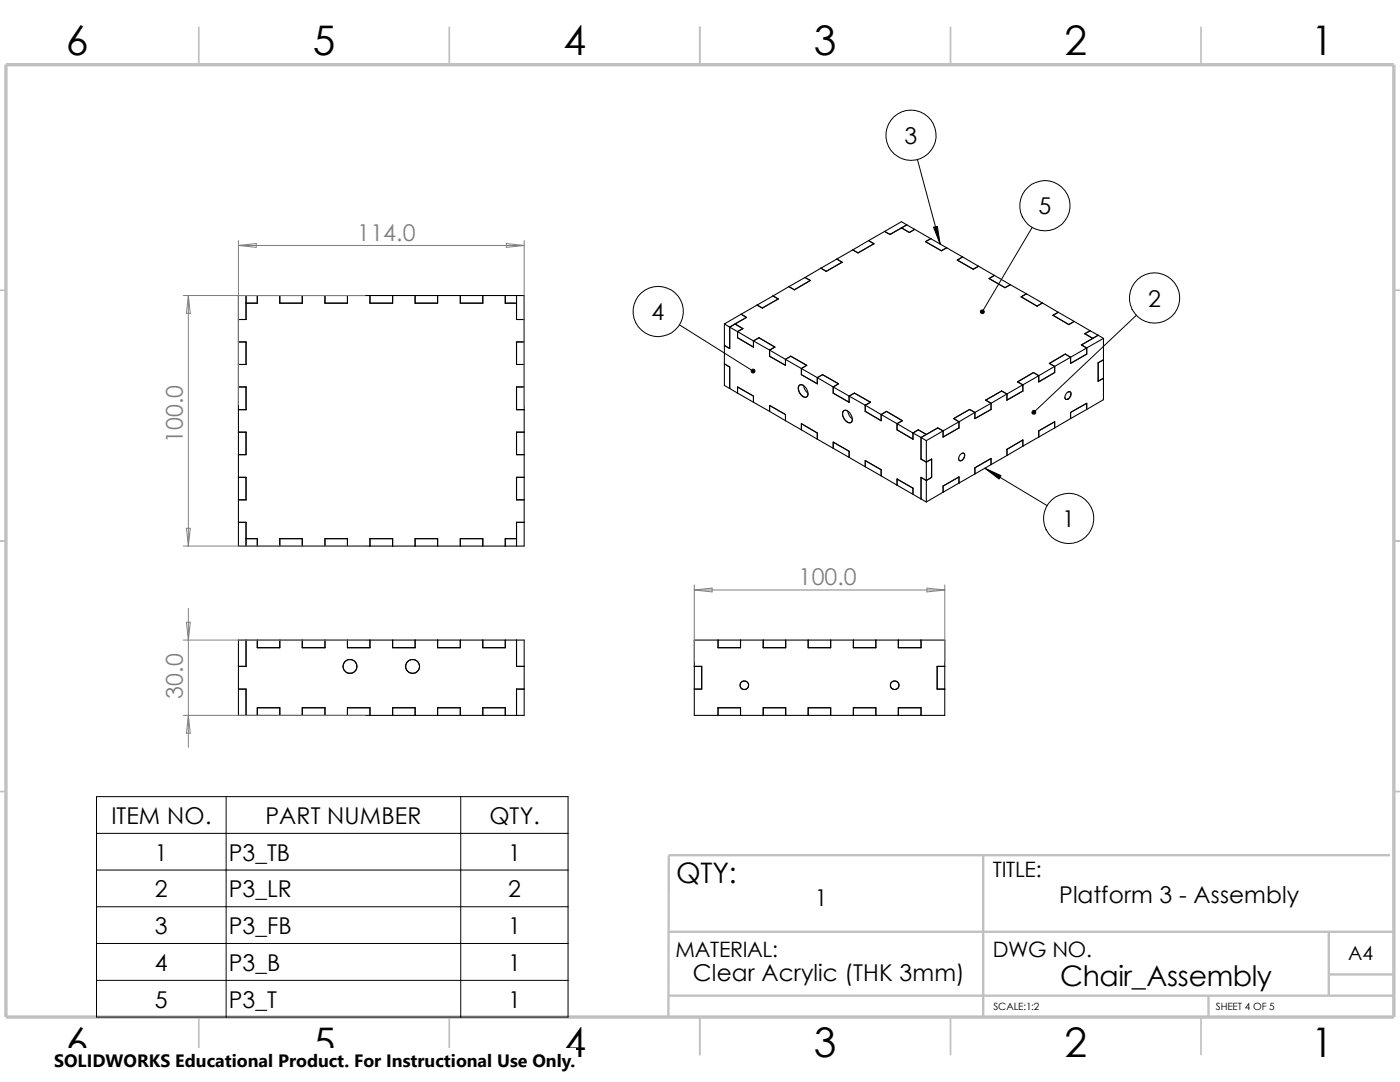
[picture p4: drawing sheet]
<svg xmlns="http://www.w3.org/2000/svg" width="279mm" height="216mm" viewBox="0 0 279 216" stroke-linecap="round" stroke-linejoin="round" font-family="sans-serif">
<g fill="none" stroke="#c0c0c0" stroke-width=".34">
<path d="M39.7 5.4v7.5M89.7 5.4v7.5M139.7 5.4v7.5M189.7 5.4v7.5M239.7 5.4v7.5M-.1 57.9h1.3M278.2 57.9h1.2M-.1 107.9h1.3M278.2 107.9h1.2M-.1 157.9h1.3M278.2 157.9h1.2M39.7 202.9v7.5"/>
<path d="M89.7 202.9v7.5M139.7 202.9v7.5M189.7 202.9v7.5M239.7 202.9v7.5"/>
</g>
<path d="M196.2 170.6v32.3M277.4 170.6h-143.9l-.1 32.3M133.4 198.7h144.8M133.4 185.9h144.5M241.2 198.7v4.2M265.2 194.4h13M265.2 185.9v12.8" fill="none" stroke="#c0c0c0" stroke-width=".47"/>
<path d="M1.2 12.9h277v190h-277z" fill="none" stroke="#c0c0c0" stroke-width=".68" stroke-linecap="butt"/>
<g fill="none" stroke="#000" stroke-width=".21">
<path d="M47.6 59h57v50h-57zM49.1 59v4.8h-1.5M51.4 59v1.5h-2.3M55.8 59v1.5h4.5v-1.5M64.9 59v1.5h4.4v-1.5M73.8 59v1.5h4.6v-1.5M82.8 59v1.5h4.5v-1.5M91.9 59v1.5h4.5v-1.5M100.8 59v1.5h2.3M103.1 59v4.8h1.5M154.3 59.1l1 .5-3.2 1.9-1-.6M154.3 59.1l-6.4 3.6"/>
<path d="M157.4 57.2l-3.1 1.9M160.7 55.4l1 .6-3.2 1.8-1.1-.6M160.7 55.4l-3.3 1.8M163.8 53.5l-3.1 1.9M167 51.7l1.1 .6-3.2 1.8-1.1-.6M170.2 49.9l-6.4 3.6M173.4 48l1 .6-3.2 1.9-1-.6M173.4 48l-3.2 1.9M176.5 46.2l1.1 .6M179.9 45.5l-2.3 1.3M179.9 45.5l1.6 .9 1-.6M181 44.9l-1.1-.7-6.5 3.8"/>
<path d="M181 44.9l-1.1 .6M181 44.9l1.5 .9M181 44.9l-3.4 1.9M182.5 45.8l3.3 1.8M185.8 47.6l-1.1 .6 3.2 1.8 1-.6M185.8 47.6l6.3 3.7M192.1 51.3l-1 .6 3.1 1.8 1.1-.6M192.1 51.3l3.2 1.8M195.3 53.1l3.2 1.8M198.5 54.9l-1.1 .7 3.2 1.8 1-.6M198.5 54.9l3.1 1.9M201.6 56.8l3.3 1.8"/>
<path d="M204.9 58.6l-1.1 .6 3.2 1.9 1-.6M204.9 58.6l3.1 1.9M47.6 68.2h1.5v4.5h-1.5M47.6 77.2h1.5v4.5h-1.5M104.6 68.2h-1.5v4.5h1.5M104.6 77.2h-1.5v4.5h1.5M144.6 72.6l1 .6v4.3M144.6 64.6v12.3l1 .6M144.6 64.6l1 .7M145.6 77.5l1.6 .9M145.6 65.3v4.3l-1-.7M145.6 65.3l1.6 .9"/>
<path d="M146.7 64.6l1.6 1-1.1 .6M146.7 64.6l-1.1 .7M147.2 66.2l3.2 1.8M147.2 66.2v1.2l3.2 1.9v-1.3M147.2 78.4v-1.2l3.2 1.8v1.3M147.2 78.4l3.2 1.9M147.9 62.7l1.1 .6M147.9 62.7l-3.3 1.9M149 63.3l-2.3 1.3M149 63.3l-3.4 2M150.4 68l1.1-.6 3.1 1.9-1 .5M150.4 68l3.2 1.8"/>
<path d="M153.6 69.8l3.2 1.9M153.6 69.8v1.3l3.2 1.8v-1.2M156.8 71.7l1-.6 3.2 1.8-1.1 .6v1.3l3.2 1.8v-1.2M156.8 71.7l6.3 3.7M159.5 76.9a1.16 1.16 0 0 1 1.6 1l.1 .2a.76 .76 0 0 1-.3 1.2 .76 .76 0 0 1-1-.6l-.4-.5-.2-.6zM160.3 76.9a.67 .67 0 0 0-.8 .1 .67 .67 0 0 0-.1 .8 1.53 1.53 0 0 0 1.6 1.4l.2-.3v-.3M160.4 77l.3 .9 .5 .6M163.1 75.4l1.1-.6 3.1 1.8-1 .6M163.1 75.4l3.2 1.8M166.3 77.2l3.2 1.8M166.3 77.2v1.2l3.2 1.9v-1.3M169.5 79l1-.6 3.2 1.9-1 .6"/>
<path d="M169.5 79l3.2 1.9M201 78.6l-1.1-.6-3.2 1.8 1.1 .7M201 78.6l-3.2 1.9M207.3 75l-1.1-.7-3.1 1.9 1 .6v1.2l-3.1 1.8v-1.2M207.3 75l-6.3 3.6M208 60.5l3.2 1.8M210.5 73.1l-3.2 1.9M210.5 73.1v1.2l-3.2 1.9v-1.2M211.2 62.3l-1.1 .6 3.2 1.9 1.1-.7M211.2 62.3l3.2 1.8M212.5 79.3a.37 .37 0 0 0 .4 .4l.2-.1M212.9 78.4l.2-.2a.36 .36 0 0 1 .5 0 .36 .36 0 0 1 .1 .4 .93 .93 0 0 1-1.1 1v-.6z"/>
<path d="M213.1 78.2l.2-.1a.55 .55 0 0 1 .5 .4 .55 .55 0 0 1-.2 .6l-.5 .5M213.7 71.3l-1.1-.6-3.2 1.8 1.1 .6M213.7 71.3l-3.2 1.8M214.4 64.1l3.2 1.9M215.8 68.8l1.1 .6M216.9 69.4l-3.2 1.9M216.9 69.4v1.3l-3.2 1.8v-1.2M217.6 66l-1.1 .6 1.6 .9M217.6 66l1.6 .9M218.1 67.5l-2.3 1.3M219.2 66.9l-1.1 .6M219.2 66.9l1 .6"/>
<path d="M219.2 66.9l-3.4 1.9M220.2 71.8l-1 .6v3.7l1-.6M220.2 67.5v12.3l-3.3 1.9M220.2 67.5l-3.3 1.9M47.6 86.2h1.5v4.5h-1.5M47.6 95.2h1.5v4.5h-1.5M104.6 86.2h-1.5v4.5h1.5M104.6 95.2h-1.5v4.5h1.5M150.4 80.3l3.2 1.8M153.6 82.1v-1.2l3.2 1.8v1.2M153.6 82.1l3.2 1.8M156.8 83.9l3.1 1.9"/>
<path d="M159.9 85.8v-1.3l3.2 1.9v1.2M159.9 85.8l3.2 1.8M163.1 87.6l6.4 3.7M166.3 89.5v-1.3l3.2 1.8v1.3M168.3 82a1.23 1.23 0 0 1 1.6 .9l.2 .4a.7 .7 0 0 1-.2 1 .7 .7 0 0 1-1-.2 1.63 1.63 0 0 1-.6-2.1zM169.1 82a.67 .67 0 0 0-.8 .1 .67 .67 0 0 0-.1 .8l.5 .9 .4 .4M169.2 82l.3 .9 .6 .7M169.5 91.3l3.2 1.8M170.1 83.7a.58 .58 0 0 1-.3 .6 .58 .58 0 0 1-.7-.1M172.7 80.9l3.2 1.8M172.7 80.9v1.2l3.2 1.8v-1.2M172.7 93.1v-1.2l3.2 1.8v1.3"/>
<path d="M172.7 93.1l3.2 1.9M175.9 82.7l1-.6 3.2 1.8-1.1 .6M175.9 95l3.1 1.8M175.9 82.7l3.1 1.8M179 84.5l3.2 1.9M179 84.5v1.3l3.2 1.8v-1.2M179 96.8v-1.2l3.2 1.8v1.2M179 96.8l3.2 1.8M182.2 86.4l1.1-.6 1.6 .9M182.2 98.6l1.6 1M182.2 86.4l1.6 .9M183.8 87.3v4.3l1.1 .6 1-.6v3.6l-1 .7-1.1-.7v4.4"/>
<path d="M183.8 87.3l1.1 .6M183.8 99.6l1.1 .6M184.9 87.9v12.3M184.9 86.7l-1.1 .6M187.2 85.4l1 .6M187.2 85.4l-2.3 1.3M187.2 85.4l-3.4 1.9M188.2 98.2l-3.3 2M188.2 86l-3.3 1.9M191.4 84.2l-3.2 1.8M191.4 84.2v1.2l-3.2 1.8v-1.2M191.4 96.4v-1.2l-3.2 1.8v1.2"/>
<path d="M191.7 90.6l.6-.2a.96 .96 0 0 1-.7 1.5l-.3-.4zM191.9 90.5l.2-.1a.51 .51 0 0 1 .5 .4 .51 .51 0 0 1-.2 .5l-.3 .4-.4 .2a.37 .37 0 0 1-.4-.4M194.6 82.3l-1.1-.6-3.2 1.8 1.1 .7M194.6 94.6l-6.4 3.6M194.6 82.3l-3.2 1.9M197.8 80.5l-3.2 1.8M197.8 80.5v1.2l-3.2 1.8v-1.2M197.8 92.7v-1.2l-3.2 1.8v1.3M197.8 92.7l-3.2 1.9M201 90.9l-3.2 1.8M204.1 89v-1.2l-3.1 1.9v1.2M204.1 89l-3.1 1.9"/>
<path d="M210.5 85.4v-1.2l-3.2 1.8v1.2M210.5 85.4l-6.4 3.6M213.7 83.5l-3.2 1.9M216.9 81.7v-1.2l-3.2 1.8v1.2M216.9 81.7l-3.2 1.8M47.6 104.2h1.5v4.8M49.1 107.5h2.3v1.5M55.8 109v-1.5h4.5v1.5M64.9 109v-1.5h4.4v1.5M73.8 109v-1.5h4.6v1.5M82.8 109v-1.5h4.5v1.5M91.9 109v-1.5h4.5v1.5"/>
<path d="M103.1 107.5h-2.3v1.5M104.6 104.2h-1.5v4.8M47.6 127.7h57v15h-57zM47.6 137.5h1.5v5.2M49.1 127.7v5.3h-1.5M51.4 127.7v1.5h4.4v-1.5M60.3 127.7v1.5h4.6v-1.5M69.3 127.7v1.5h4.5v-1.5M78.4 127.7v1.5h4.4v-1.5M87.3 127.7v1.5h4.6v-1.5M96.4 127.7v1.5h4.4v-1.5M103.1 127.7v5.3h1.5"/>
<path d="M104.6 137.5h-1.5v5.2M138.6 127.7h50v15h-50zM138.6 133h1.4v4.5h-1.4M143.3 127.7v1.5h4.5v-1.5M152.3 127.7v1.5h4.5v-1.5M161.3 127.7v1.5h4.5v-1.5M170.3 127.7v1.5h4.5v-1.5M179.3 127.7v1.5h4.5v-1.5M188.6 133h-1.6v4.5h1.6M51.4 142.7v-1.5h4.4v1.5M60.3 142.7v-1.5h4.6v1.5M69.3 142.7v-1.5h4.5v1.5"/>
<path d="M78.4 142.7v-1.5h4.4v1.5M87.3 142.7v-1.5h4.6v1.5M96.4 142.7v-1.5h4.4v1.5M143.3 142.7v-1.5h4.5v1.5M152.3 142.7v-1.5h4.5v1.5M161.3 142.7v-1.5h4.5v1.5M170.3 142.7v-1.5h4.5v1.5M179.3 142.7v-1.5h4.5v1.5"/>
<circle cx="69.8" cy="133" r="1.38"/>
<circle cx="82.3" cy="133" r="1.38"/>
<circle cx="148.5" cy="136.7" r=".86"/>
<circle cx="178.6" cy="136.7" r=".86"/>
</g>
<g fill="none" stroke="#000" stroke-width=".2">
<path d="M183.1 31.8l4.5 16.9M206 45.4l-10 16.8M135.6 64.8l14.7 9.2M226.8 62.9l-20.5 19.4M196.6 93.4l12.4 7.5M19.3 159h94.1v43.9h-94.1zM45.1 159v43.9M91.9 159v43.9M19.3 166.3h94.1M19.3 173.6h94.1M19.3 180.9h94.1M19.3 188.3h94.1"/>
<path d="M19.3 195.6h94.1"/>
<circle cx="181.8" cy="27" r="5"/>
<circle cx="208.5" cy="41" r="5"/>
<circle cx="230.4" cy="59.5" r="5"/>
<circle cx="131.4" cy="62.2" r="5"/>
<circle cx="213.3" cy="103.5" r="5"/>
</g>
<g fill="none" stroke="#808080" stroke-width=".2">
<path d="M36.6 59h36.3M37.6 59v50M37.6 59l.4 3.5h-.8zM47.6 48v32.7M47.6 49h57M47.6 49l3.5-.4v.8zM101 48.6l3.6 .4-3.6 .4zM104.6 48v32.7M36.6 109h36.3M37.2 105.4h.8l-.4 3.6zM138.6 116.7v15.3M138.6 117.7h50"/>
<path d="M138.6 117.7l3.5-.4v.8zM185 117.3l3.6 .4-3.6 .4zM188.6 116.7v15.3M36.6 127.7h36.3M37.2 124.2h.8l-.4 3.5zM37.6 121.4v27.7M36.6 142.7h36.3M37.6 142.7l.4 3.6h-.8z"/>
</g>
<g fill="#000" stroke="#000" stroke-width=".2">
<path d="M186.3 45.3l.8-.1 .5 3.5zM196.6 93.4l3.2 1.5-.4 .7z"/>
<circle cx="150.3" cy="74" r=".39"/>
<circle cx="196.1" cy="62.2" r=".38"/>
<circle cx="206.3" cy="82.3" r=".39"/>
</g>
<path d="M10.8 209.2h104.1v6.7h-104.1z" fill="#fff"/>
<g font-size="8.1">
<text x="13.2" y="10.9">6</text>
<text x="62.4" y="10.9">5</text>
<text x="112.4" y="10.9">4</text>
<text x="162.4" y="10.9">3</text>
<text x="212.4" y="10.9">2</text>
<text x="261.7" y="10.9">1</text>
<text x="13.2" y="210.9">6</text>
<text x="62.4" y="210.9">5</text>
<text x="112.4" y="210.9">4</text>
<text x="162.4" y="210.9">3</text>
<text x="212.4" y="210.9">2</text>
<text x="261.7" y="210.9">1</text>
</g>
<g font-size="5.6">
<text x="135" y="176.1">QTY:</text>
<text x="211.6" y="196.7">Chair_Assembly</text>
</g>
<g font-size="4.6">
<text x="180.5" y="28.7">3</text>
<text x="207.2" y="42.8">5</text>
<text x="130" y="63.9">4</text>
<text x="229.1" y="61.2">2</text>
<text x="212" y="105.2">1</text>
<text x="22.2" y="164.4">ITEM NO.</text>
<text x="53" y="164.4">PART NUMBER</text>
<text x="97.7" y="164.4">QTY.</text>
<text x="30.9" y="171.7">1</text>
<text x="45.7" y="171.7">P3_TB</text>
<text x="101.4" y="171.7">1</text>
<text x="30.9" y="179.1">2</text>
<text x="45.7" y="179.1">P3_LR</text>
<text x="101.4" y="179.1">2</text>
<text x="162.6" y="180.7">1</text>
<text x="211.4" y="180.1">Platform 3 - Assembly</text>
<text x="30.9" y="186.4">3</text>
<text x="45.7" y="186.4">P3_FB</text>
<text x="101.4" y="186.4">1</text>
<text x="30.9" y="193.7">4</text>
<text x="45.7" y="193.7">P3_B</text>
<text x="101.4" y="193.7">1</text>
<text x="138.3" y="195.7">Clear Acrylic (THK 3mm)</text>
<text x="30.9" y="201">5</text>
<text x="45.7" y="201">P3_T</text>
<text x="101.4" y="201">1</text>
</g>
<g font-size="4.6" fill="#808080">
<text x="71.3" y="48">114.0</text>
<text x="36.5" y="88.5" transform="rotate(-90 36.5 88.5)">100.0</text>
<text x="159.4" y="116.8">100.0</text>
<text x="36.5" y="139.5" transform="rotate(-90 36.5 139.5)">30.0</text>
</g>
<g font-size="4.2">
<text x="198.1" y="175.1">TITLE:</text>
<text x="134.8" y="191">MATERIAL:</text>
<text x="198.1" y="191">DWG NO.</text>
</g>
<text font-size="3.9" x="269.1" y="191.5">A4</text>
<text font-size="3.6" x="10.8" y="213">SOLIDWORKS Educational Product. For Instructional Use Only.</text>
<g font-size="2">
<text x="198.2" y="201.6">SCALE:1:2</text>
<text x="242.7" y="201.6">SHEET 4 OF 5</text>
</g>
</svg>
